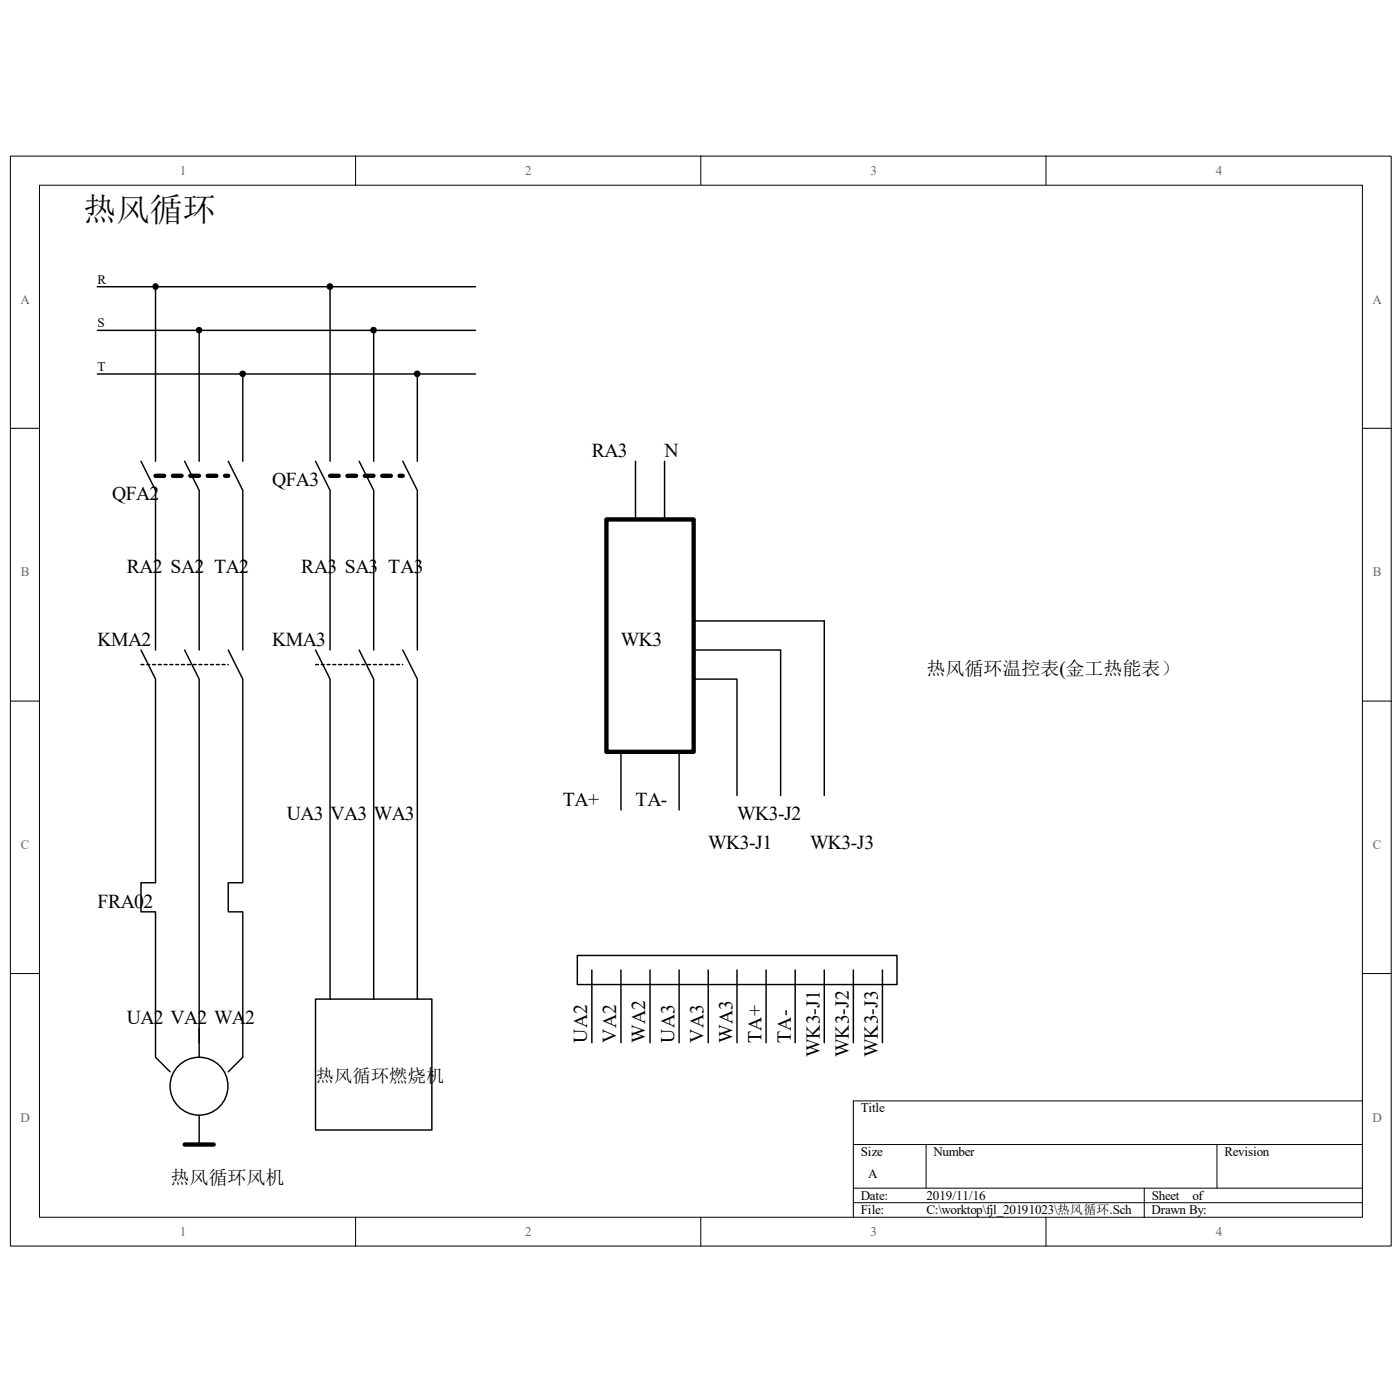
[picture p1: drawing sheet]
<svg xmlns="http://www.w3.org/2000/svg" width="100mm" height="100mm" viewBox="0 0 100 100" stroke-linecap="round" stroke-linejoin="round" font-family="sans-serif">
<path d="M.7 11.1h98.5v77.8h-98.5z" fill="none" stroke="#000" stroke-width=".07"/>
<path d="M2.8 13.2h94.4v73.6h-94.4z" fill="#fff"/>
<g fill="none" stroke="#000" stroke-width=".07">
<path d="M2.8 13.2h94.4v73.6h-94.4zM25.4 11.1v2.1M50 11.1v2.1M74.6 11.1v2.1M.7 30.5h2.1M97.2 30.5h2M.7 50h2.1M97.2 50h2M.7 69.4h2.1M97.2 78.5h-36.3v8.3M97.2 69.4h2M25.4 86.8v2.1"/>
<path d="M50 86.8v2.1M60.9 81.6h36.3M60.9 84.7h36.3M60.9 85.8h36.3M66 81.6v3.1M74.6 86.8v2.1M81.6 84.7v2.1M86.8 81.6v3.1"/>
</g>
<g fill="#000" stroke="#000" stroke-width=".07">
<path d="M11 20.3h.2v.3h-.2z" fill-rule="evenodd"/>
<path d="M14.1 23.4h.2v.3h-.1h-.1l-.1-.2z" fill-rule="evenodd"/>
<path d="M17.2 26.5h.2v.3l-.1 .1-.1-.1-.1-.2z" fill-rule="evenodd"/>
<path d="M23.4 20.3h.3v.3h-.3z" fill-rule="evenodd"/>
<path d="M26.5 23.4h.3v.3h-.2h-.1z" fill-rule="evenodd"/>
<path d="M29.6 26.5h.3v.3l-.2 .1-.1-.1z" fill-rule="evenodd"/>
</g>
<path d="M11.1 33.9h5.2M23.5 33.9h5.2" fill="none" stroke="#000" stroke-width=".31" stroke-dasharray=".6 .6"/>
<path d="M10.1 47.4h6.2M22.5 47.4h6.2" fill="none" stroke="#000" stroke-width=".1" stroke-dasharray=".2 .2"/>
<g fill="none" stroke="#000" stroke-width=".1">
<path d="M6.9 23.6h27M6.9 20.4h27M6.9 26.7h27M10.1 32.9l1 2.1v11.4M11.1 20.4v12.5M13.2 32.9l1 2.1v11.4M14.2 23.6v9.3M16.3 32.9l1 2.1v11.4M17.3 26.7v6.2M22.5 32.9l1 2.1v11.4M23.5 20.4v12.5M25.6 32.9l1 2.1v11.4"/>
<path d="M26.6 23.6v9.3M28.7 32.9l1.1 2.1v11.4M29.8 26.7v6.2M45.3 32.9v4.1M47.4 32.9v4.1M10.1 46.4l1 2v14.5h-1v2.1h1v10.4l1 1M13.2 46.4l1 2v26M16.3 46.4l1 2v14.5h-1v2.1h1v10.4l-1 1M22.5 46.4l1 2v22.8M25.6 46.4l1 2v22.8M28.7 46.4l1.1 2v22.8M44.3 53.6v4.2"/>
<path d="M48.4 53.6v4.2M49.5 48.4h3.1v8.3M49.5 46.4h6.2v10.3M49.5 44.3h9.3v12.4M14.2 73.3v2.1M14.2 79.5v2.1M22.5 71.2h8.3v9.4h-8.3zM41.2 68.1h22.8v2.1h-22.8zM42.2 69.2v5.2M44.3 69.2v5.2M46.4 69.2v5.2M48.4 69.2v5.2"/>
<path d="M50.5 69.2v5.2M52.6 69.2v5.2M54.6 69.2v5.2M56.7 69.2v5.2M58.8 69.2v5.2M60.9 69.2v5.2M62.9 69.2v5.2"/>
<circle cx="14.2" cy="77.5" r="2.06"/>
</g>
<path d="M43.2 37h6.3v16.6h-6.3zM13.2 81.6h2" fill="none" stroke="#000" stroke-width=".31"/>
<text font-size="2.4" x="5.9" y="15.7">热风循环</text>
<g font-size="1.4">
<text x="8" y="35.7">QFA2</text>
<text x="19.4" y="34.6">QFA3</text>
<text x="42.2" y="32.6">RA3</text>
<text x="47.4" y="32.6">N</text>
<text x="9" y="40.9">RA2 SA2</text>
<text x="15.3" y="40.9">TA2</text>
<text x="21.5" y="40.9">RA3 SA3</text>
<text x="27.7" y="40.9">TA3</text>
<text x="7" y="46.1">KMA2</text>
<text x="19.4" y="46.1">KMA3</text>
<text x="44.3" y="46.1">WK3</text>
<text x="66.1" y="48.1">热风循环温控表(金工热能表）</text>
<text x="20.4" y="58.5">UA3</text>
<text x="23.6" y="58.5">VA3</text>
<text x="26.6" y="58.5">WA3</text>
<text x="40.1" y="57.5">TA+</text>
<text x="45.3" y="57.5">TA-</text>
<text x="52.6" y="58.5">WK3-J2</text>
<text x="7" y="64.7">FRA02</text>
<text x="50.5" y="60.6">WK3-J1</text>
<text x="57.8" y="60.6">WK3-J3</text>
<text x="9" y="73">UA2 VA2 WA2</text>
<text x="41.9" y="74.4" transform="rotate(-90 41.9 74.4)">UA2</text>
<text x="43.9" y="74.4" transform="rotate(-90 43.9 74.4)">VA2</text>
<text x="46" y="74.4" transform="rotate(-90 46 74.4)">WA2</text>
<text x="48.1" y="74.4" transform="rotate(-90 48.1 74.4)">UA3</text>
<text x="50.2" y="74.4" transform="rotate(-90 50.2 74.4)">VA3</text>
<text x="52.2" y="74.4" transform="rotate(-90 52.2 74.4)">WA3</text>
<text x="54.3" y="74.4" transform="rotate(-90 54.3 74.4)">TA+</text>
<text x="56.4" y="74.4" transform="rotate(-90 56.4 74.4)">TA-</text>
<text x="58.5" y="75.4" transform="rotate(-90 58.5 75.4)">WK3-J1</text>
<text x="60.5" y="75.4" transform="rotate(-90 60.5 75.4)">WK3-J2</text>
<text x="62.6" y="75.4" transform="rotate(-90 62.6 75.4)">WK3-J3</text>
<text x="12.1" y="84.4">热风循环风机</text>
</g>
<text font-size="1.3" x="22.5" y="77.2">热风循环燃烧机</text>
<g font-size=".9" fill="#696969">
<text x="12.8" y="12.5">1</text>
<text x="37.4" y="12.5">2</text>
<text x="62.1" y="12.5">3</text>
<text x="86.7" y="12.5">4</text>
<text x="1.5" y="21.7">A</text>
<text x="97.9" y="21.7">A</text>
<text x="1.5" y="41.1">B</text>
<text x="97.9" y="41.1">B</text>
<text x="1.5" y="60.5">C</text>
<text x="97.9" y="60.5">C</text>
<text x="1.5" y="80">D</text>
<text x="97.9" y="80">D</text>
<text x="12.8" y="88.2">1</text>
<text x="37.4" y="88.2">2</text>
<text x="62.1" y="88.2">3</text>
<text x="86.7" y="88.2">4</text>
</g>
<g font-size=".9">
<text x="7" y="20.2">R</text>
<text x="7" y="23.3">S</text>
<text x="7" y="26.5">T</text>
<text x="61.4" y="79.3">Title</text>
<text x="61.4" y="82.4">Size</text>
<text x="66.6" y="82.4">Number</text>
<text x="87.3" y="82.4">Revision</text>
<text x="61.4" y="85.6">Date:</text>
<text x="61.4" y="86.6">File:</text>
<text x="61.9" y="84">A</text>
<text x="66.1" y="86.6">C:\worktop\fjl_20191023\热风循环.Sch</text>
<text x="66.1" y="85.6">2019/11/16</text>
<text x="82.1" y="86.6">Drawn By:</text>
<text x="82.1" y="85.6">Sheet</text>
<text x="85" y="85.6">of</text>
</g>
</svg>
